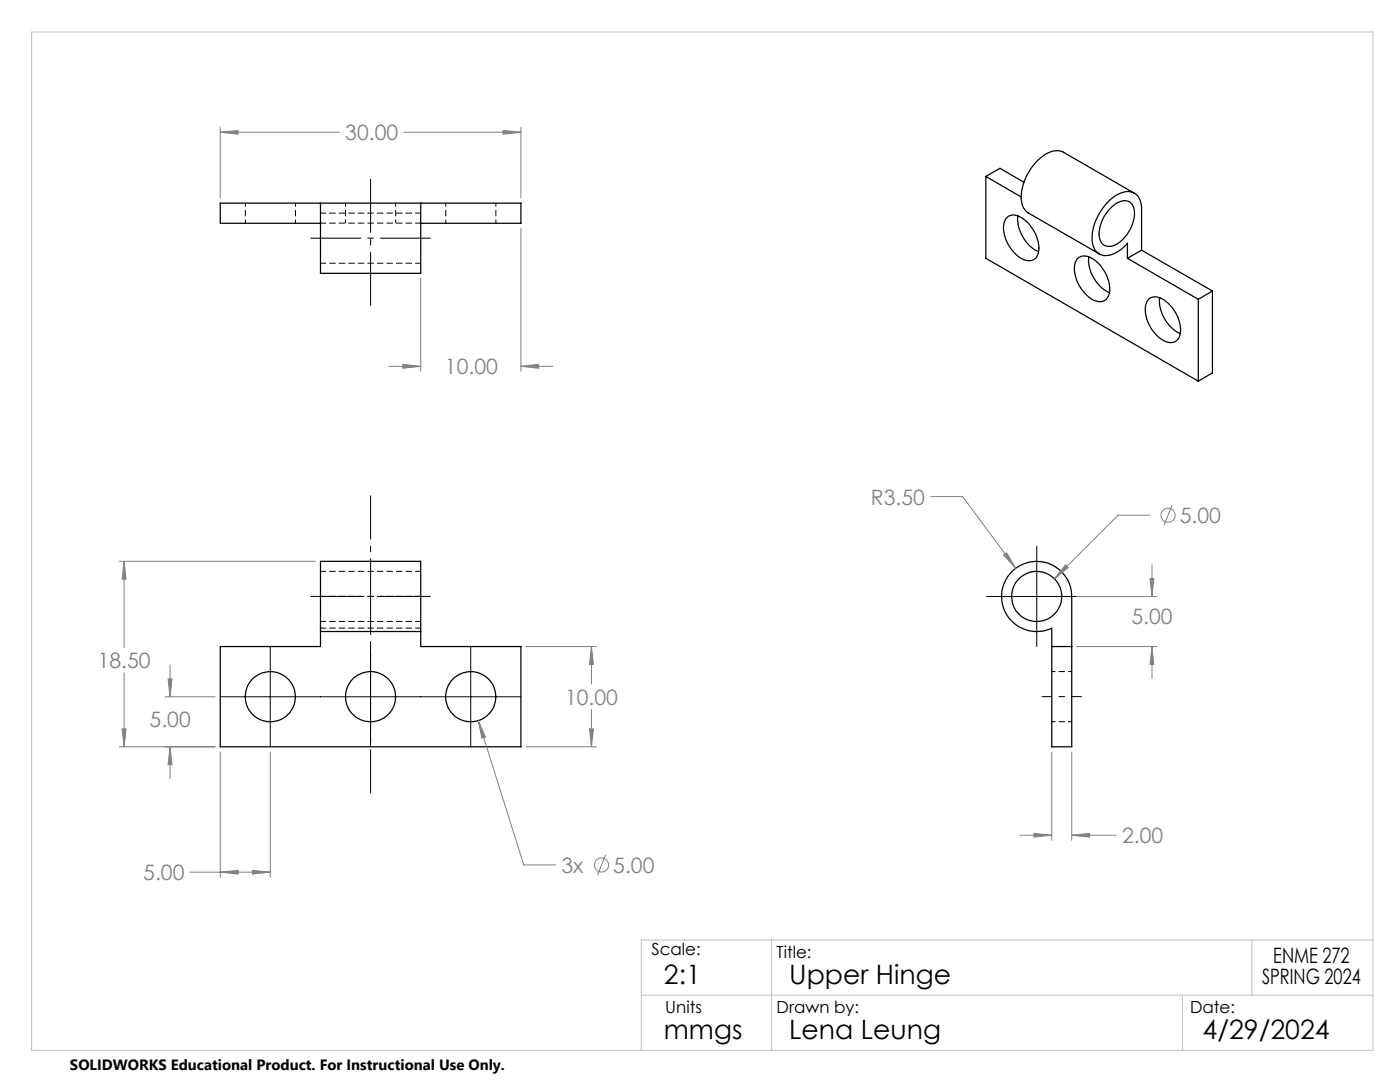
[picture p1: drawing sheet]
<svg xmlns="http://www.w3.org/2000/svg" width="279mm" height="216mm" viewBox="0 0 279 216" stroke-linecap="round" stroke-linejoin="round" font-family="sans-serif">
<g fill="none" stroke="#000" stroke-width=".25">
<path d="M196.7 35.2v16.3l42.4 24.6M196.7 35.2l7.1 4.1M196.7 35.2l2.9-1.6 4.8 2.8M226.4 38.6l-14.2-8.2a4 4 0 0 0-4.4 1 10.4 10.4 0 0 0-3.9 9.2l.3 .7 .9 1.1 14.3 8.3M64 40.5v14h20v-14M64 44.6h-20v-4.1h60v4.1h-20M201.2 43.2a2.75 2.75 0 0 1 3.2 .6 7.2 7.2 0 0 1 2.8 6.8 2.13 2.13 0 0 1-3.5 .9 7.5 7.5 0 0 1-3.3-7l.4-.9zM203.2 43.1a7.4 7.4 0 0 0 4.1 7.1M215.1 51.5a2.59 2.59 0 0 1 3.4 .5 7.3 7.3 0 0 1 2.8 6.8 2.02 2.02 0 0 1-3.1 1.1 7.4 7.4 0 0 1-3.7-7.3zM217.3 51.3a7.5 7.5 0 0 0 4.1 7.1M221.9 41.2a3.1 3.1 0 0 1 3.6-.9 3.7 3.7 0 0 1 .6 4.3 7.2 7.2 0 0 1-4.2 4.5 2.08 2.08 0 0 1-2.5-2.5 7.7 7.7 0 0 1 2.5-5.4zM225 51.5l14.1 8.2"/>
<path d="M227.8 49.9v-8.1a3 3 0 0 0-2.7-3.6 7.3 7.3 0 0 0-5.4 4 8.8 8.8 0 0 0-1.5 6.9 2.83 2.83 0 0 0 4.4 1.4l1.2-.8 1.2-1.2v3M227.8 49.9l-2.8 1.6M227.8 49.9l14.2 8.2M229.3 59.7a2.55 2.55 0 0 1 3.4 .4 7.1 7.1 0 0 1 2.7 6.9 1.99 1.99 0 0 1-3.1 1 7.3 7.3 0 0 1-3.6-7.2l.2-.6zM231.4 59.4a7.5 7.5 0 0 0 4.1 7.2M239.1 59.7v16.4M242 58.1l-2.9 1.6M242 58.1v16.3l-2.9 1.7M201.9 114.1a7 7 0 0 1 7.6-1.6 7 7 0 0 1 4.4 6.5v30h-4v-23.7a7 7 0 0 1-8.7-2.2 7 7 0 0 1 .7-9zM64 126v-14h20v14M64 126h20M64 126v3h-20v20h60v-20h-20v-3"/>
<path d="M209.9 129h4"/>
<circle cx="206.9" cy="119" r="5"/>
<circle cx="53.9" cy="139" r="5"/>
<circle cx="74" cy="139" r="5"/>
<circle cx="94" cy="139" r="5"/>
</g>
<path d="M64 44.5h20M64 52.5h20M84 42.5h-20M64 119h20M84 114h-20M64 125.3h20M64 124h20" fill="none" stroke="#000" stroke-width=".2" stroke-dasharray="1.3 .6" stroke-dashoffset=".2" stroke-linecap="butt"/>
<path d="M49 40.5v4M59 44.5v-4M69 40.5v4M79 44.5v-4M89 40.5v4M99 44.5v-4M213.9 134h-4M209.9 144h4" fill="none" stroke="#000" stroke-width=".2" stroke-dasharray="1.3 .6" stroke-dashoffset=".5" stroke-linecap="butt"/>
<g fill="none" stroke="#808080" stroke-width=".2">
<path d="M44 26.4l3.5-.4v.8zM44 25.4v14.1M44 26.4h23.7M80.6 26.4h23.4M100.4 26l3.6 .4-3.6 .4zM104 25.4v14.1M84 55.5v18.6M104 45.5v28.6M77.6 73.1h6.4M80.4 72.7l3.6 .4-3.6 .4zM104 73.1h6.3M104 73.1l3.5-.4v.8z"/>
<path d="M185.8 99.1h6.3l10.6 14.3M23.8 112h39.1M24.8 112v17.3M24.8 112l.4 3.6h-.8zM200.3 110.8l.6-.5 1.8 3.1zM212.7 112.7l.5 .5-2.8 2.3zM214.9 119h16M229.5 102.8h-6.4l-12.7 12.7M229.5 115.5h.8l-.4 3.5zM229.9 112.7v6.3M233.9 100.8l-1.6 4M24.8 134.3v14.7"/>
<path d="M32.9 139h10M33.5 135.5h.8l-.4 3.5zM33.9 132.7v6.3M105 129h14M118 129v7.5M118 129l.4 3.6h-.7zM214.9 129h16M229.9 129l.4 3.6h-.8zM229.9 129v6.4M23.8 149h19.1M24.4 145.5h.8l-.4 3.5zM33.9 149v6.4"/>
<path d="M33.9 149l.4 3.6h-.8zM44 150v25M53.9 150v25M95.5 143.8l9 28.8h6.4M95.5 143.8l1.4 3.3-.7 .2zM105 149h14M117.7 145.5h.7l-.4 3.5zM118 141.5v7.5M209.9 150v17.7M213.9 150v17.7M38 174h15.9M44 174l3.5-.3v.7z"/>
<path d="M50.4 173.7l3.5 .3-3.5 .4zM120.9 170.6l-1.7 4M203.6 166.7h6.3M206.3 166.3l3.6 .4-3.6 .3zM213.9 166.7h8.8M213.9 166.7l3.6-.4v.7z"/>
<circle cx="233.1" cy="102.8" r="1.41"/>
<circle cx="120" cy="172.6" r="1.41"/>
</g>
<path d="M74 158.3v-59.5" fill="none" stroke="#000" stroke-width=".2" stroke-dasharray="15.2 1.3 1.3 1.3" stroke-dashoffset="6.5" stroke-linecap="butt"/>
<path d="M62 47.5h24M62 119h24" fill="none" stroke="#000" stroke-width=".2" stroke-dasharray="15.2 1.3 1.3 1.3" stroke-dashoffset="5.1" stroke-linecap="butt"/>
<path d="M74 61v-25.3" fill="none" stroke="#000" stroke-width=".2" stroke-dasharray="15.2 1.3 1.3 1.3" stroke-dashoffset="4.5" stroke-linecap="butt"/>
<path d="M207.9 139h8" fill="none" stroke="#000" stroke-width=".2" stroke-dasharray="15.2 1.3 1.3 1.3" stroke-dashoffset="13.1" stroke-linecap="butt"/>
<path d="M196.9 119h20M206.9 109v20M44 139h60M53.9 129v20M73.9 129v20M93.9 129v20" fill="none" stroke="#000" stroke-width=".2"/>
<path d="M6.3 6.4h267.7v203.2h-267.7zM128 198.6h146M154 187.6v22M236 198.6v11M249.8 187.6v11M274 187.6h-146v22" fill="none" stroke="#c0c0c0" stroke-width=".2"/>
<path d="M117.7 145.5h.7l-.4 3.5zM118 129l.4 3.6h-.7zM24.8 112l.4 3.6h-.8zM24.4 145.5h.8l-.4 3.5zM95.5 143.8l.7 3.5 .7-.2zM50.4 173.7l3.5 .3-3.5 .4zM44 174l3.5-.3v.7zM33.5 135.5h.8l-.4 3.5zM33.9 149l.4 3.6h-.8zM80.4 72.7l3.6 .4-3.6 .4zM104 73.1l3.5-.4v.8zM44 26.4l3.5-.4v.8zM100.4 26l3.6 .4-3.6 .4zM212.7 112.7l-2.3 2.8 2.8-2.3zM200.3 110.8l2.4 2.6-1.8-3.1zM229.9 129l.4 3.6h-.8zM229.5 115.5h.8l-.4 3.5zM206.3 166.3l3.6 .4-3.6 .3zM213.9 166.7l3.6-.4v.7z" fill="#808080"/>
<g font-size="5.3">
<text x="132.5" y="196.4">2:1</text>
<text x="157.5" y="196.4">Upper Hinge</text>
<text x="132.5" y="207.4">mmgs</text>
<text x="157.5" y="207.4">Lena Leung</text>
<text x="240" y="207.4">4/29/2024</text>
</g>
<g font-size="4.2" fill="#808080">
<text x="68.9" y="28">30.00</text>
<text x="88.8" y="74.7">10.00</text>
<text x="173.8" y="100.7">R3.50</text>
<text x="235.5" y="104.3">5.00</text>
<text x="225.8" y="124.5">5.00</text>
<text x="19.5" y="133.3">18.50</text>
<text x="112.8" y="140.6">10.00</text>
<text x="29.9" y="145.1">5.00</text>
<text x="223.9" y="168.3">2.00</text>
<text x="28.6" y="175.6">5.00</text>
<text x="112.1" y="174.1">3x</text>
<text x="122.4" y="174.1">5.00</text>
</g>
<g font-size="4.2">
<text x="251.9" y="196.4">SPRING 2024</text>
<text x="254.1" y="192.2">ENME 272</text>
</g>
<g font-size="3.3">
<text x="130" y="190.6">Scale:</text>
<text x="155" y="191.2">Title:</text>
<text x="132.8" y="202.2">Units</text>
<text x="155" y="202.2">Drawn by:</text>
<text x="237.5" y="202.2">Date:</text>
</g>
<text font-size="3" x="14" y="213.5">SOLIDWORKS Educational Product. For Instructional Use Only.</text>
</svg>
